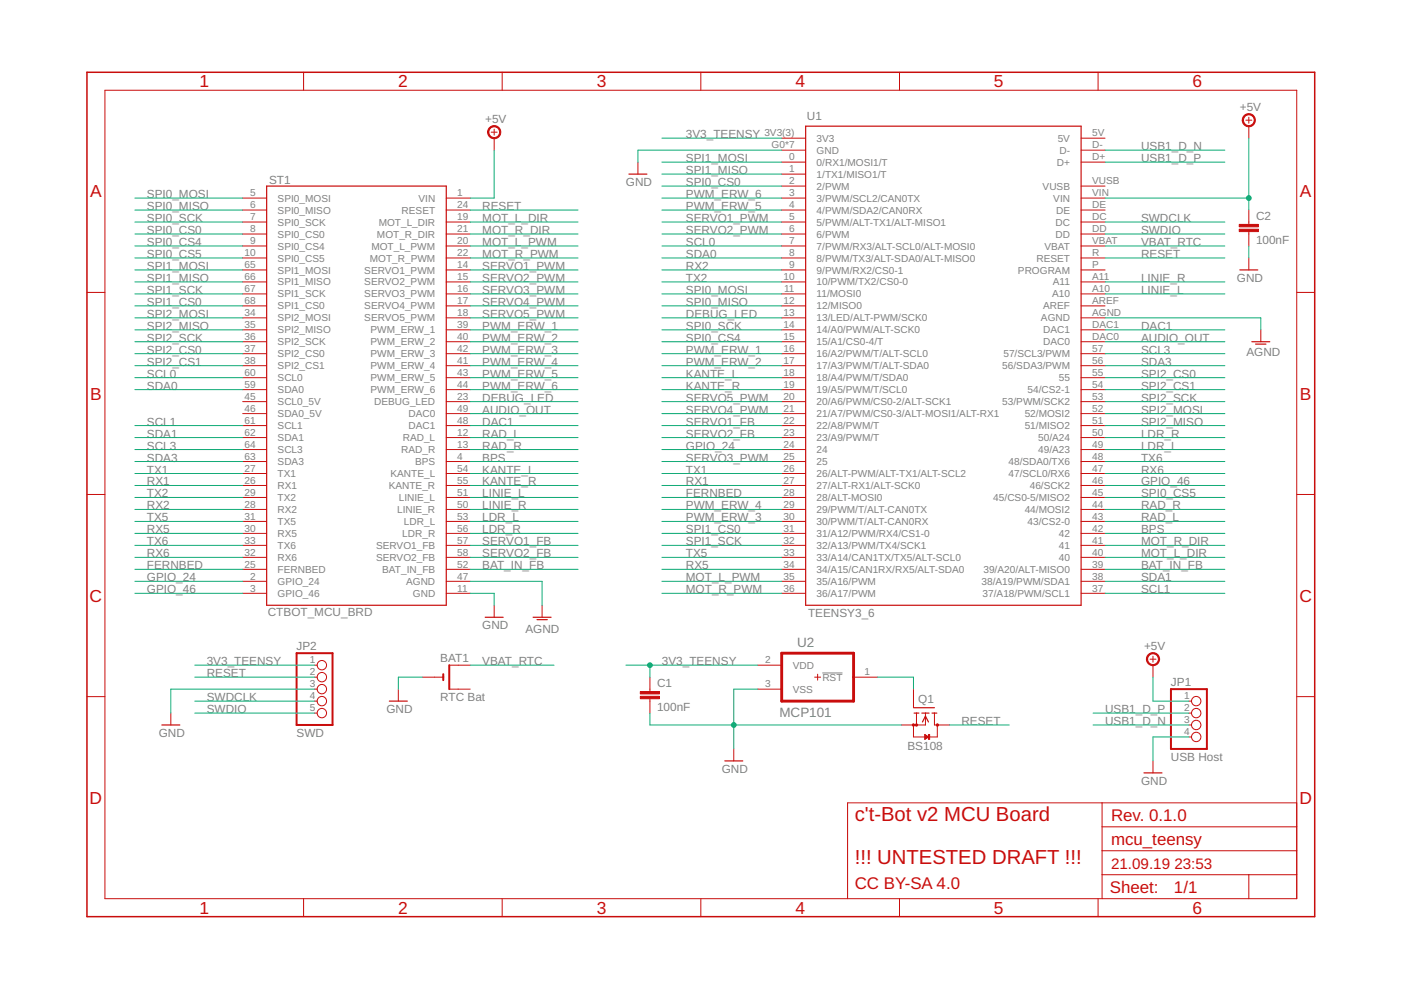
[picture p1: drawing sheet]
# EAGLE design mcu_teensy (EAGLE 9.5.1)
c't-Bot v2 MCU Board; CC BY-SA 4.0, Timo Sandmann

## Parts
BAT1  RTC Bat  CR1220SMT  [CR1220-SMD]
C1  100nF  C-EU025-025X050  [C025-025X050]
C2  100nF  C-EU025-025X050  [C025-025X050]
JP1  USB Host  PINHD-1X4/90  [1X04/90]
JP2  SWD  PINHD-1X5/90  [1X05/90]
Q1  BS108  [SOT54E]
ST1  CTBOT_MCU_BRD  [DIP66]
U1  TEENSY3_6  [T36]
U2  MCP101  [TO-92]

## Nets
3V3_TEENSY: C1.1 JP2.1 U1.3V3(3)(3V3) U2.2(VDD)
+5V: C2.1 JP1.1 ST1.1(VIN) U1.VIN
AGND: ST1.47(AGND) U1.AGND
AUDIO_OUT: ST1.49(DAC0) U1.DAC0
BAT_IN_FB: ST1.52(BAT_IN_FB) U1.39(39/A20/ALT-MISO0)
BPS: ST1.4(BPS) U1.42
DAC1: ST1.48(DAC1) U1.DAC1
DEBUG_LED: ST1.23(DEBUG_LED) U1.13(13/LED/ALT-PWM/SCK0)
FERNBED: ST1.25(FERNBED) U1.28(28/ALT-MOSI0)
GND: BAT1.- C1.2 C2.2 JP1.4 JP2.3 Q1.S ST1.11(GND) U1.G0(GND) U1.G1(GND) U1.G2(GND) U1.G3(GND) U1.G4(GND) U1.G5(GND) U1.G6(GND) U2.3(VSS)
GPIO_24: ST1.2(GPIO_24) U1.24
GPIO_46: ST1.3(GPIO_46) U1.46(46/SCK2)
KANTE_L: ST1.54(KANTE_L) U1.18(18/A4/PWM/T/SDA0)
KANTE_R: ST1.55(KANTE_R) U1.19(19/A5/PWM/T/SCL0)
LDR_L: ST1.53(LDR_L) U1.49(49/A23)
LDR_R: ST1.56(LDR_R) U1.50(50/A24)
LINIE_L: ST1.51(LINIE_L) U1.A10
LINIE_R: ST1.50(LINIE_R) U1.A11
MOT_L_DIR: ST1.19(MOT_L_DIR) U1.40
MOT_L_PWM: ST1.20(MOT_L_PWM) U1.35(35/A16/PWM)
MOT_R_DIR: ST1.21(MOT_R_DIR) U1.41
MOT_R_PWM: ST1.22(MOT_R_PWM) U1.36(36/A17/PWM)
N$1: Q1.G U2.1(!RST)
PWM_ERW_1: ST1.39(PWM_ERW_1) U1.16(16/A2/PWM/T/ALT-SCL0)
PWM_ERW_2: ST1.40(PWM_ERW_2) U1.17(17/A3/PWM/T/ALT-SDA0)
PWM_ERW_3: ST1.42(PWM_ERW_3) U1.30(30/PWM/T/ALT-CAN0RX)
PWM_ERW_4: ST1.41(PWM_ERW_4) U1.29(29/PWM/T/ALT-CAN0TX)
PWM_ERW_5: ST1.43(PWM_ERW_5) U1.4(4/PWM/SDA2/CAN0RX)
PWM_ERW_6: ST1.44(PWM_ERW_6) U1.3(3/PWM/SCL2/CAN0TX)
RAD_L: ST1.12(RAD_L) U1.43(43/CS2-0)
RAD_R: ST1.13(RAD_R) U1.44(44/MOSI2)
RESET: JP2.2 Q1.D ST1.24(RESET) U1.R(RESET)
RX1: ST1.26(RX1) U1.27(27/ALT-RX1/ALT-SCK0)
RX2: ST1.28(RX2) U1.9(9/PWM/RX2/CS0-1)
RX5: ST1.30(RX5) U1.34(34/A15/CAN1RX/RX5/ALT-SDA0)
RX6: ST1.32(RX6) U1.47(47/SCL0/RX6)
SCL0: ST1.60(SCL0) U1.7(7/PWM/RX3/ALT-SCL0/ALT-MOSI0)
SCL1: ST1.61(SCL1) U1.37(37/A18/PWM/SCL1)
SCL3: ST1.64(SCL3) U1.57(57/SCL3/PWM)
SDA0: ST1.59(SDA0) U1.8(8/PWM/TX3/ALT-SDA0/ALT-MISO0)
SDA1: ST1.62(SDA1) U1.38(38/A19/PWM/SDA1)
SDA3: ST1.63(SDA3) U1.56(56/SDA3/PWM)
SERVO1_FB: ST1.57(SERVO1_FB) U1.22(22/A8/PWM/T)
SERVO1_PWM: ST1.14(SERVO1_PWM) U1.5(5/PWM/ALT-TX1/ALT-MISO1)
SERVO2_FB: ST1.58(SERVO2_FB) U1.23(23/A9/PWM/T)
SERVO2_PWM: ST1.15(SERVO2_PWM) U1.6(6/PWM)
SERVO3_PWM: ST1.16(SERVO3_PWM) U1.25
SERVO4_PWM: ST1.17(SERVO4_PWM) U1.21(21/A7/PWM/CS0-3/ALT-MOSI1/ALT-RX1)
SERVO5_PWM: ST1.18(SERVO5_PWM) U1.20(20/A6/PWM/CS0-2/ALT-SCK1)
SPI0_CS0: ST1.8(SPI0_CS0) U1.2(2/PWM)
SPI0_CS4: ST1.9(SPI0_CS4) U1.15(15/A1/CS0-4/T)
SPI0_CS5: ST1.10(SPI0_CS5) U1.45(45/CS0-5/MISO2)
SPI0_MISO: ST1.6(SPI0_MISO) U1.12(12/MISO0)
SPI0_MOSI: ST1.5(SPI0_MOSI) U1.11(11/MOSI0)
SPI0_SCK: ST1.7(SPI0_SCK) U1.14(14/A0/PWM/ALT-SCK0)
SPI1_CS0: ST1.68(SPI1_CS0) U1.31(31/A12/PWM/RX4/CS1-0)
SPI1_MISO: ST1.66(SPI1_MISO) U1.1(1/TX1/MISO1/T)
SPI1_MOSI: ST1.65(SPI1_MOSI) U1.0(0/RX1/MOSI1/T)
SPI1_SCK: ST1.67(SPI1_SCK) U1.32(32/A13/PWM/TX4/SCK1)
SPI2_CS0: ST1.37(SPI2_CS0) U1.55
SPI2_CS1: ST1.38(SPI2_CS1) U1.54(54/CS2-1)
SPI2_MISO: ST1.35(SPI2_MISO) U1.51(51/MISO2)
SPI2_MOSI: ST1.34(SPI2_MOSI) U1.52(52/MOSI2)
SPI2_SCK: ST1.36(SPI2_SCK) U1.53(53/PWM/SCK2)
SWDCLK: JP2.4 U1.DC
SWDIO: JP2.5 U1.DD
TX1: ST1.27(TX1) U1.26(26/ALT-PWM/ALT-TX1/ALT-SCL2)
TX2: ST1.29(TX2) U1.10(10/PWM/TX2/CS0-0)
TX5: ST1.31(TX5) U1.33(33/A14/CAN1TX/TX5/ALT-SCL0)
TX6: ST1.33(TX6) U1.48(48/SDA0/TX6)
USB1_D_N: JP1.3 U1.D-
USB1_D_P: JP1.2 U1.D+
VBAT_RTC: BAT1.+$1(+) U1.VBAT
Unconnected: BAT1.+$2(+1) ST1.45(SCL0_5V) ST1.46(SDA0_5V) U1.5V U1.AREF U1.DE U1.P(PROGRAM) U1.VUSB

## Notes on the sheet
- Rev. 0.8.4
- c't-Bot v2 MCU Board
  
  !!! UNTESTED DRAFT !!!
- CC BY-SA 4.0
